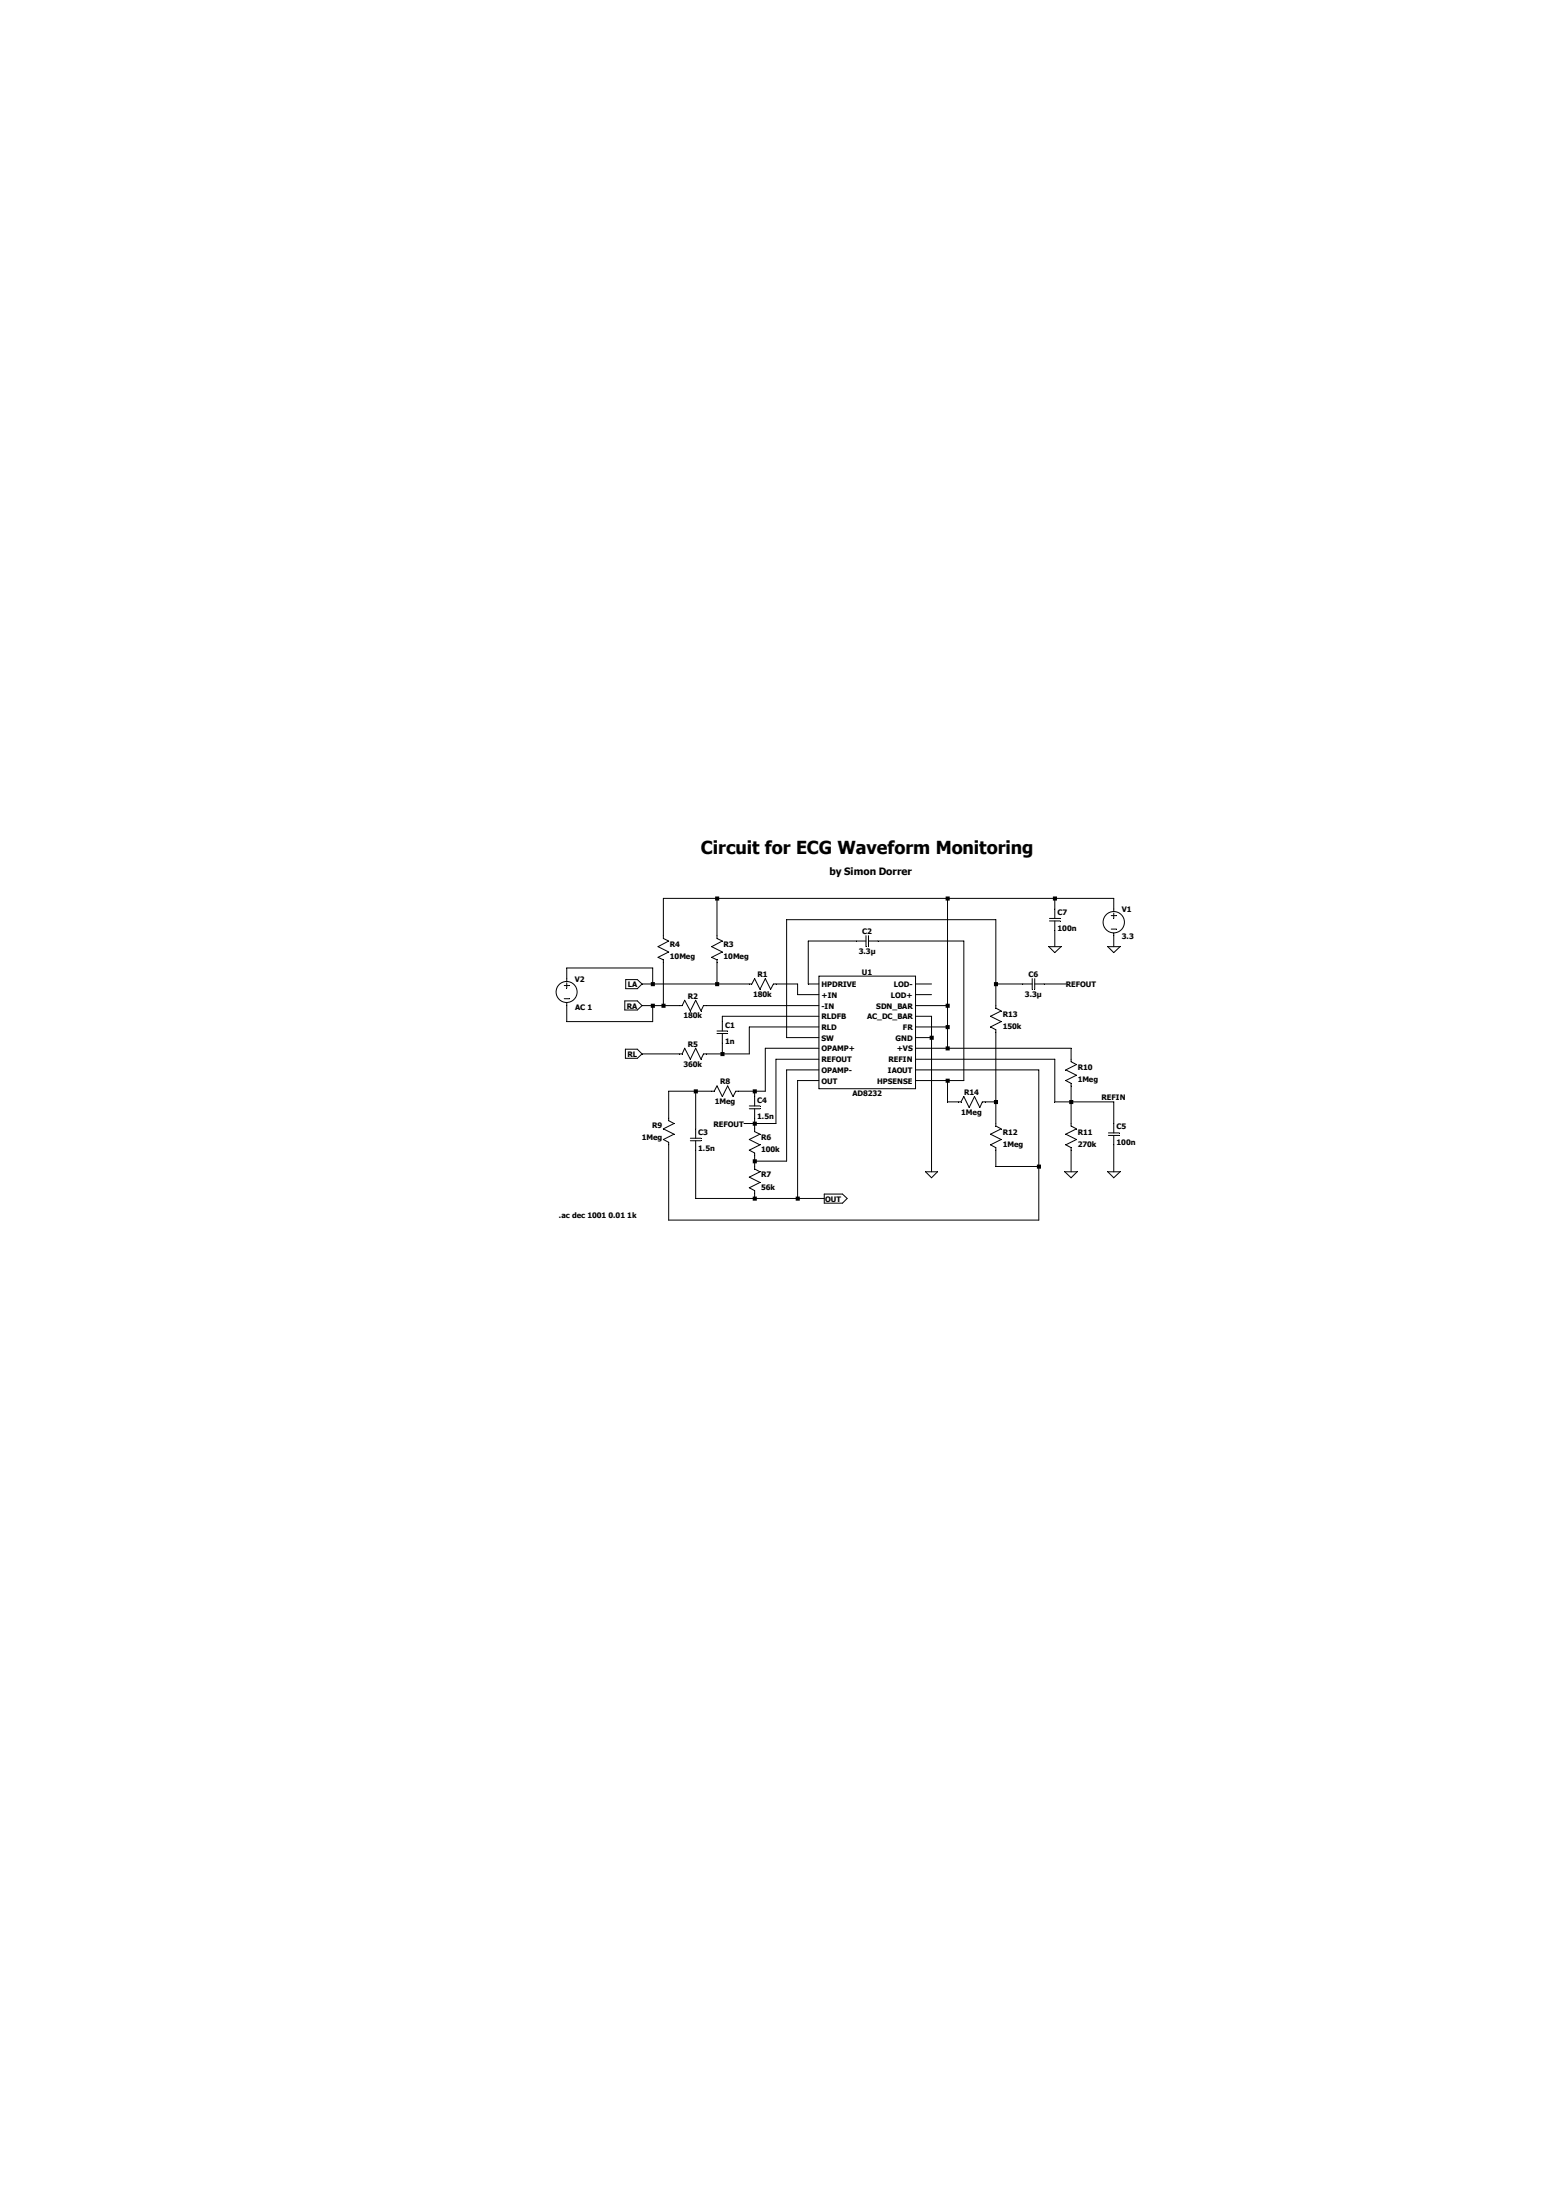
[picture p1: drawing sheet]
<svg xmlns="http://www.w3.org/2000/svg" width="210mm" height="297mm" viewBox="0 0 210 297" stroke-linecap="round" stroke-linejoin="round" font-family="sans-serif">
<g fill="none" stroke="#000" stroke-width=".13">
<path d="M89.5 126.3v.4l.8 .3-1.5 .8 1.5 .7-1.5 .7 .7 .4v.4M91.7 135.8h.4l.3-.8 .8 1.5 .7-1.5 .7 1.5 .4-.7h.3M96.8 126.3v.4l.7 .3-1.4 .8 1.4 .7-1.4 .7 .7 .4v.4M96.8 139.2h1.4M96.8 139.5h1.4M97.5 137.9v1.3M97.5 139.5v1.3M101.1 132.8h.4l.4-.7 .7 1.5 .7-1.5 .7 1.5 .4-.8h.3M115.6 127h1.3M116.9 126.3v1.5M117.2 127h1.3M117.2 126.3v1.5"/>
<path d="M134.4 135.8v.3l.7 .4-1.4 .7 1.4 .7-1.4 .7 .7 .4v.4M138 132.8h1.3M139.3 132.1v1.5M139.7 132.8h1.2M139.7 132.1v1.5M141.6 124h1.5M141.6 124.3h1.5M142.4 122.7v1.3M142.4 124.3v1.3M150 123.6h.7M150 125.4h.7M150.3 122.7v.4"/>
<path d="M150.3 123.3v.7M150.3 126v.3M90.3 151v.3l.7 .4-1.5 .7 1.5 .7-1.5 .7 .8 .4v.4M91.7 142.3h.4l.3-.8 .8 1.5 .7-1.5 .7 1.5 .4-.7h.3M93.2 153.7h1.4M93.2 154h1.4M93.9 152.4v1.3M93.9 154v1.3M96.1 147.3h.3l.4-.7 .7 1.4 .7-1.4 .7 1.4 .4-.7h.4M101.1 149.3h1.5M101.1 149.7h1.5M101.9 148v1.3"/>
<path d="M101.9 149.7v1.3M101.9 152.4v.4l.7 .3-1.5 .7 1.5 .8-1.5 .7 .8 .4v.3M101.9 157.5v.3l.7 .4-1.5 .7 1.5 .7-1.5 .8 .8 .3v.4M129.4 148.8h.3l.4-.8 .7 1.5 .7-1.5 .7 1.5 .4-.7h.4M134.4 151.7v.3l.7 .4-1.4 .7 1.4 .7-1.4 .8 .7 .3v.4M144.6 143v.3l.7 .4-1.5 .7 1.5 .8-1.5 .7 .8 .4v.3M144.6 151.7v.3l.7 .4-1.5 .7 1.5 .7-1.5 .8 .8 .3v.4M149.6 153h1.5M149.6 153.3h1.5M150.3 151.7v1.3M150.3 153.3v1.3"/>
<circle cx="150.3" cy="124.5" r="1.44"/>
</g>
<path d="M110.5 131.8h13.1v15.2h-13.1z" fill="#fff"/>
<g fill="none" stroke="#000" stroke-width=".13">
<path d="M76.2 133.1h.7M76.2 134.8h.7M76.5 132.5v-1.8h11.6v2.1M76.5 132.7v.7M76.5 135.4v2.5h11.6v-2.1M84.3 135.1h1.7l.7 .7-.7 .6h-1.7zM84.5 132.2h1.5l.7 .6-.7 .7h-1.5zM86.7 132.8h14.4M86.7 135.8h5M89.5 130v5.8M95.3 135.8h15.2M96.8 121.3v5"/>
<path d="M96.8 130v2.8M104.7 132.8h3v1.5h2.8M110.5 131.8h13.1v15.2h-13.1zM110.5 137.2h-13v.7M110.5 138.6h-9.4v3.7h-5.8M115.6 127h-6.5v5.8h1.4M118.5 127h11.6v18.9h-6.5M123.6 132.8h2.1M123.6 134.3h2.1M123.6 135.8h4.3M123.6 137.2h2.1v21M123.6 138.6h4.3"/>
<path d="M127.9 121.3v20.2M134.4 135.8v-11.6h-28.2v15.9h4.3M134.4 132.8h3.6M134.4 139.4v12.3M140.9 132.8h2.9M141.6 127.8h1.6l-.8 .8zM142.4 121.3v1.4M142.4 125.6v2.2M149.5 127.8h1.7l-.9 .8zM150.3 122.7v-1.4h-60.8v5M150.3 126.3v1.5M84.4 141.6h1.6l.7 .7-.7 .6h-1.6z"/>
<path d="M86.7 142.3h5M93.9 147.3v5.1M93.9 155.3v6.5h17.4M96.1 147.3h-5.8v3.7M97.5 140.8v1.5M101.9 147.3v.7M101.9 151v1.4M101.9 156v1.5M110.5 145.9h-2.8v15.9M110.5 144.4h-4.3v12.4h-4.3M110.5 141.5h-7.2v5.8h-3.6M110.5 143h-5.8v8.7h-4.3"/>
<path d="M123.6 143h18.8v5.8h7.9v2.9M123.6 140.1h2.1M123.6 141.5h21v1.5M123.6 144.4h16.6v20.3h-49.9v-10.1M124.9 158.2h1.6l-.8 .8zM127.9 145.9v2.9h1.5M133 148.8h1.4M134.4 155.3v2.2h5.8M143.7 158.2h1.7l-.8 .8zM144.6 146.6v5.1M144.6 155.3v2.9M149.5 158.2h1.7l-.9 .8z"/>
<path d="M150.3 154.6v3.6M101.9 161.1v.7M111.3 161.2h2.4l.6 .6-.6 .6h-2.4z"/>
<circle cx="76.5" cy="133.9" r="1.42"/>
</g>
<path d="M87.8 132.6h.6v.5h-.6zM87.8 135.5h.6v.6h-.6zM89.3 135.5h.5v.6h-.5zM93.6 147.1h.6v.5h-.6zM96.5 121h.6v.6h-.6zM96.5 132.6h.6v.5h-.6zM97.2 142h.6v.6h-.6zM101.6 147.1h.6v.5h-.6zM101.6 151.4h.6v.6h-.6zM101.6 156.5h.6v.6h-.6zM101.6 161.5h.6v.6h-.6zM107.4 161.5h.5v.6h-.5zM125.5 139.8h.5v.6h-.5zM127.6 121h.6v.6h-.6zM127.6 135.5h.6v.6h-.6zM127.6 138.4h.6v.5h-.6zM127.6 141.3h.6v.5h-.6zM127.6 145.6h.6v.6h-.6zM134.2 132.6h.5v.5h-.5zM134.2 148.5h.5v.6h-.5zM140 157.2h.5v.6h-.5zM142.1 121h.6v.6h-.6zM144.3 148.5h.6v.6h-.6z" fill-rule="evenodd" fill="#000"/>
<text font-size="2.4" x="94.6" y="115.4">Circuit for ECG Waveform Monitoring</text>
<text font-size="1.4" x="112" y="118.2">by Simon Dorrer</text>
<g font-size="1">
<text x="142.7" y="123.5">C7</text>
<text x="142.7" y="125.7">100n</text>
<text x="151.4" y="123.1">V1</text>
<text x="90.4" y="127.8">R4</text>
<text x="90.4" y="129.5">10Meg</text>
<text x="97.7" y="127.8">R3</text>
<text x="97.7" y="129.5">10Meg</text>
<text x="102.2" y="131.9">R1</text>
<text x="115.9" y="128.8">3.3µ</text>
<text x="116.3" y="131.6">U1</text>
<text x="116.4" y="126.1">C2</text>
<text x="138.8" y="131.9">C6</text>
<text x="151.4" y="126.7">3.3</text>
<text x="77.6" y="132.5">V2</text>
<text x="77.6" y="136.4">AC 1</text>
<text x="84.6" y="136.2">RA</text>
<text x="84.8" y="133.3">LA</text>
<text x="92.2" y="137.5">180k</text>
<text x="92.8" y="134.8">R2</text>
<text x="101.6" y="134.6">180k</text>
<text x="110.9" y="133.3">HPDRIVE</text>
<text x="110.9" y="134.7">+IN</text>
<text x="110.9" y="136.2">-IN</text>
<text x="110.9" y="137.6">RLDFB</text>
<text x="117.1" y="137.6">AC_DC_BAR</text>
<text x="118.3" y="136.2">SDN_BAR</text>
<text x="120.2" y="134.7">LOD+</text>
<text x="120.6" y="133.3">LOD-</text>
<text x="135.3" y="137.2">R13</text>
<text x="138.3" y="134.6">3.3µ</text>
<text x="143.8" y="133.3">REFOUT</text>
<text x="84.7" y="142.7">RL</text>
<text x="92.8" y="141.3">R5</text>
<text x="97.9" y="138.7">C1</text>
<text x="97.9" y="140.9">1n</text>
<text x="110.9" y="139.1">RLD</text>
<text x="110.9" y="140.5">SW</text>
<text x="110.9" y="141.9">OPAMP+</text>
<text x="110.9" y="143.4">REFOUT</text>
<text x="119.9" y="143.4">REFIN</text>
<text x="120.9" y="140.5">GND</text>
<text x="121" y="141.9">+VS</text>
<text x="121.9" y="139.1">FR</text>
<text x="135.3" y="138.9">150k</text>
<text x="92.2" y="144">360k</text>
<text x="96.5" y="149.1">1Meg</text>
<text x="97.2" y="146.4">R8</text>
<text x="102.2" y="148.8">C4</text>
<text x="110.9" y="144.9">OPAMP-</text>
<text x="110.9" y="146.3">OUT</text>
<text x="115.1" y="148">AD8232</text>
<text x="118.4" y="146.3">HPSENSE</text>
<text x="119.8" y="144.9">IAOUT</text>
<text x="130.1" y="147.8">R14</text>
<text x="145.5" y="144.5">R10</text>
<text x="145.5" y="146.1">1Meg</text>
<text x="148.7" y="148.5">REFIN</text>
<text x="86.6" y="153.9">1Meg</text>
<text x="88" y="152.3">R9</text>
<text x="94.2" y="153.2">C3</text>
<text x="94.2" y="155.4">1.5n</text>
<text x="96.3" y="152.1">REFOUT</text>
<text x="102.2" y="151">1.5n</text>
<text x="102.7" y="153.9">R6</text>
<text x="102.7" y="155.5">100k</text>
<text x="129.8" y="150.5">1Meg</text>
<text x="135.3" y="153.2">R12</text>
<text x="135.3" y="154.8">1Meg</text>
<text x="145.5" y="153.2">R11</text>
<text x="145.5" y="154.8">270k</text>
<text x="150.7" y="152.4">C5</text>
<text x="150.7" y="154.6">100n</text>
<text x="102.7" y="159">R7</text>
<text x="102.7" y="160.6">56k</text>
<text x="75.4" y="164.4">.ac dec 1001 0.01 1k</text>
<text x="111.4" y="162.2">OUT</text>
</g>
</svg>
